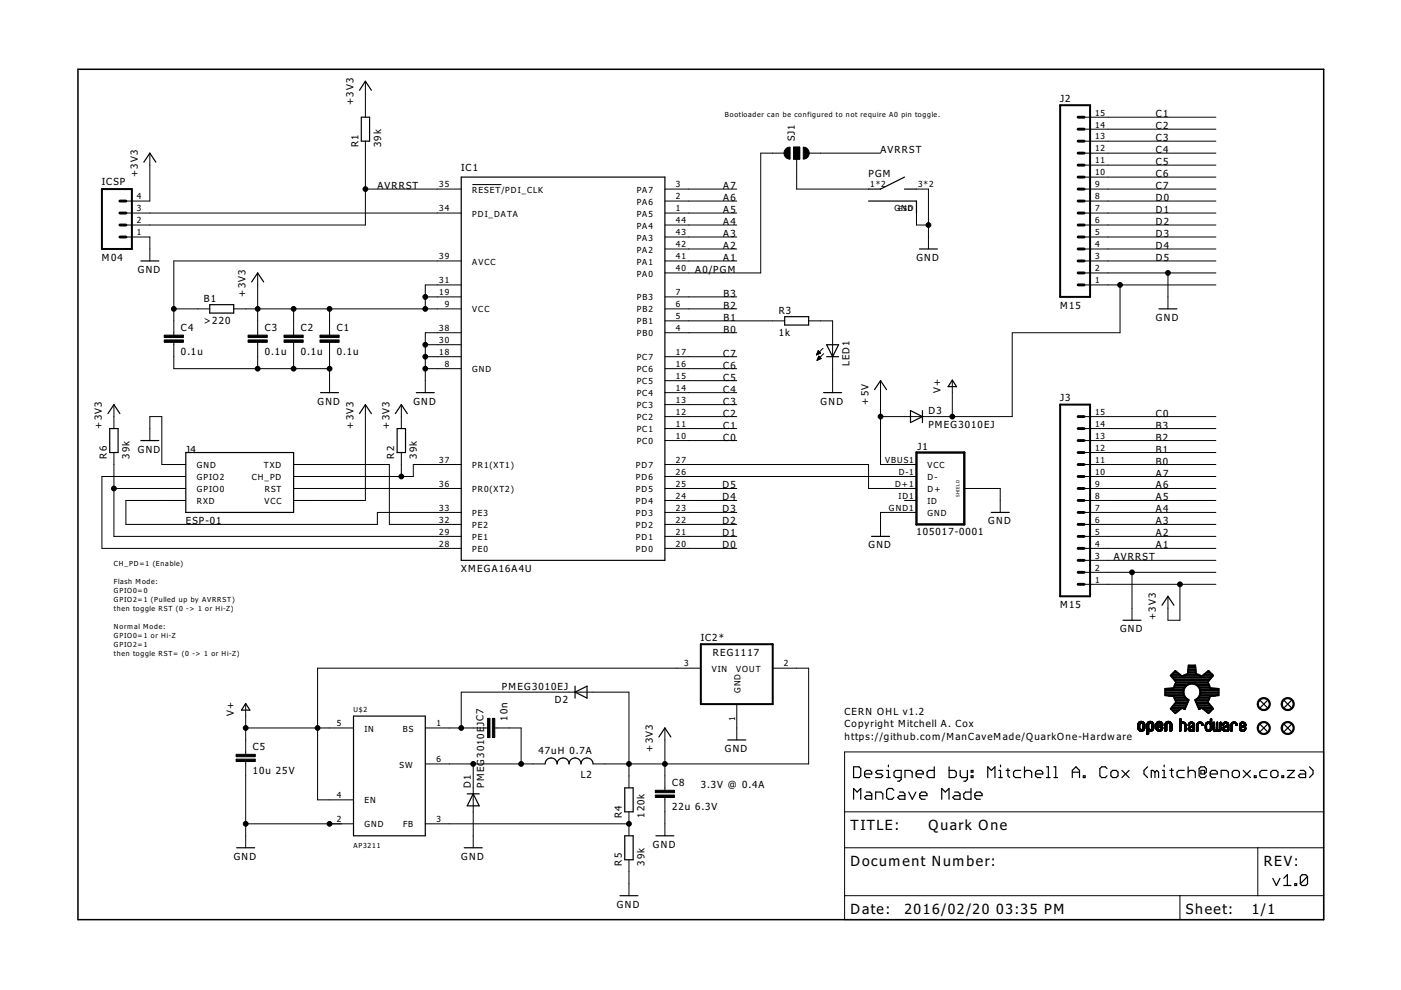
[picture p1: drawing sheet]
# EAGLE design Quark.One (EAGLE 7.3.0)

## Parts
B1  >220  R-EU_R0603  [R0603]
C1  0.1u  C-EUC0603  [C0603]
C2  0.1u  C-EUC0603  [C0603]
C3  0.1u  C-EUC0603  [C0603]
C4  0.1u  C-EUC0603  [C0603]
C5  10u 25V  C-EUC0805  [C0805]
C7  10n  C-EUC0603  [C0603]
C8  22u 6.3V  C-EUC0805  [C0805]
D1  PMEG3010EJ  DIODESOD  [SOD-323]
D2  PMEG3010EJ  DIODESOD  [SOD-323]
D3  PMEG3010EJ  DIODESOD  [SOD-323]
IC1  XMEGA16A4U  XMEGA16A4A  [TQFP44]
IC2*  REG1117  [SOT223]
ICSP  M04  [1X04-LOCK]
J1  105017-0001  USB-MICRO  [USB-MICROB]
J2  M15  [1X15]
J3  M15  [1X15]
J4  ESP-01  ESP01  [ESP01]
JP1  FIDUCIALUFIDUCIAL  [MICRO-FIDUCIAL]
JP2  FIDUCIALUFIDUCIAL  [MICRO-FIDUCIAL]
JP3  FIDUCIALUFIDUCIAL  [MICRO-FIDUCIAL]
JP4  FIDUCIALUFIDUCIAL  [MICRO-FIDUCIAL]
L2  47uH 0.7A  L  [LQH44P]
LED1  LEDCHIPLED_0603  [CHIPLED_0603]
R1  39k  R-EU_R0603  [R0603]
R2  39k  R-EU_R0603  [R0603]
R3  1k  R-EU_R0603  [R0603]
R4  120k  R-EU_R0603  [R0603]
R5  39k  R-EU_R0603  [R0603]
R6  39k  R-EU_R0603  [R0603]
S1  PTS840  [PTS840-SW]
SJ1  SOLDERJUMPER_2WAY-OLDPASTE2&3  [SJ_3_PASTE2&3]
U$1  OSHW  [OSHW-S]
U$2  AP3211  [SOT23-6]

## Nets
+3V3: B1.2 C1.1 C2.1 C3.1 C8.1 D2.2(A) IC1.9(VCC) IC1.19(VCC1) IC1.31(VCC2) IC2*.2(VOUT) ICSP.4 J3.1 J4.VCC L2.2 R1.2 R2.2 R4.2 R6.2
+5V: D3.2(A) J1.VBUS1(VCC)
A0/PGM: IC1.40(PA0) SJ1.1
A1: IC1.41(PA1) J3.4
A2: IC1.42(PA2) J3.5
A3: IC1.43(PA3) J3.6
A4: IC1.44(PA4) J3.7
A5: IC1.1(PA5) J3.8
A6: IC1.2(PA6) J3.9
A7: IC1.3(PA7) J3.10
AVRRST: IC1.35(!RESET!/PDI_CLK) ICSP.2 J3.3 R1.1 SJ1.3
B0: IC1.4(PB0) J3.11
B1: IC1.5(PB1) J3.12 R3.1
B2: IC1.6(PB2) J3.13
B3: IC1.7(PB3) J3.14
C0: IC1.10(PC0) J3.15
C1: IC1.11(PC1) J2.15
C2: IC1.12(PC2) J2.14
C3: IC1.13(PC3) J2.13
C4: IC1.14(PC4) J2.12
C5: IC1.15(PC5) J2.11
C6: IC1.16(PC6) J2.10
C7: IC1.17(PC7) J2.9
D0: IC1.20(PD0) J2.8
D1: IC1.21(PD1) J2.7
D2: IC1.22(PD2) J2.6
D3: IC1.23(PD3) J2.5
D4: IC1.24(PD4) J2.4
D5: IC1.25(PD5) J2.3
GND: C1.2 C2.2 C3.2 C4.2 C5.2 C8.2 D1.2(A) IC1.8(GND) IC1.18(GND1) IC1.30(GND2) IC1.38(GND3) IC2*.1(GND) ICSP.1 J1.GND1(GND) J1.P$1(SHIELD) J1.P$2(SHIELD) J1.P$7(SHIELD) J1.P$8(SHIELD) J1.SHIELD J1.SHIELD2(SHIELD) J2.2 J3.2 J4.GND LED1.C R5.1 S1.3 S1.4 S1.GND U$2.2(GND)
N$1: LED1.A R3.2
N$2: IC1.32(PE2) J4.TX(TXD)
N$3: C7.2 D1.1(C) L2.1 U$2.6(SW)
N$4: IC1.34(PDI_DATA) ICSP.3
N$5: B1.1 C4.1 IC1.39(AVCC)
N$6: R4.1 R5.2 U$2.3(FB)
N$7: IC1.33(PE3) J4.RX(RXD)
N$8: IC1.26(PD6) J1.D-1(D-)
N$9: IC1.27(PD7) J1.D+1(D+)
N$10: C7.1 D2.1(C) U$2.1(BS)
N$12: IC1.37(PR1(XT1)) J4.CH_PD R2.1
N$13: IC1.36(PR0(XT2)) J4.RST
N$14: IC1.28(PE0) J4.GPIO2
N$15: IC1.29(PE1) J4.GPIO0 R6.1
N$17: S1.1 S1.2 SJ1.2
V+: C5.1 D3.1(C) IC2*.3(VIN) J2.1 U$2.4(EN) U$2.5(IN)
Unconnected: J1.ID1(ID)

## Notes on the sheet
- Bootloader can be configured to not require A0 pin toggle.
- PGM
- CH_PD=1 (Enable)
  
  Flash Mode:
  GPIO0=0
  GPIO2=1 (Pulled up by AVRRST)
  then toggle RST (0 -> 1 or Hi-Z)
  
  Normal Mode:
  GPIO0=1 or Hi-Z
  GPIO2=1
  then toggle RST= (0 -> 1 or Hi-Z)
- 3.3V @ 0.4A
- Designed by: Mitchell A. Cox (mitch@enox.co.za)
  ManCave Made
- v1.0

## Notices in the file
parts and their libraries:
SparkFun: Licensing: CC v3.0 Share-Alike You are welcome to use this library for commercial purposes.
